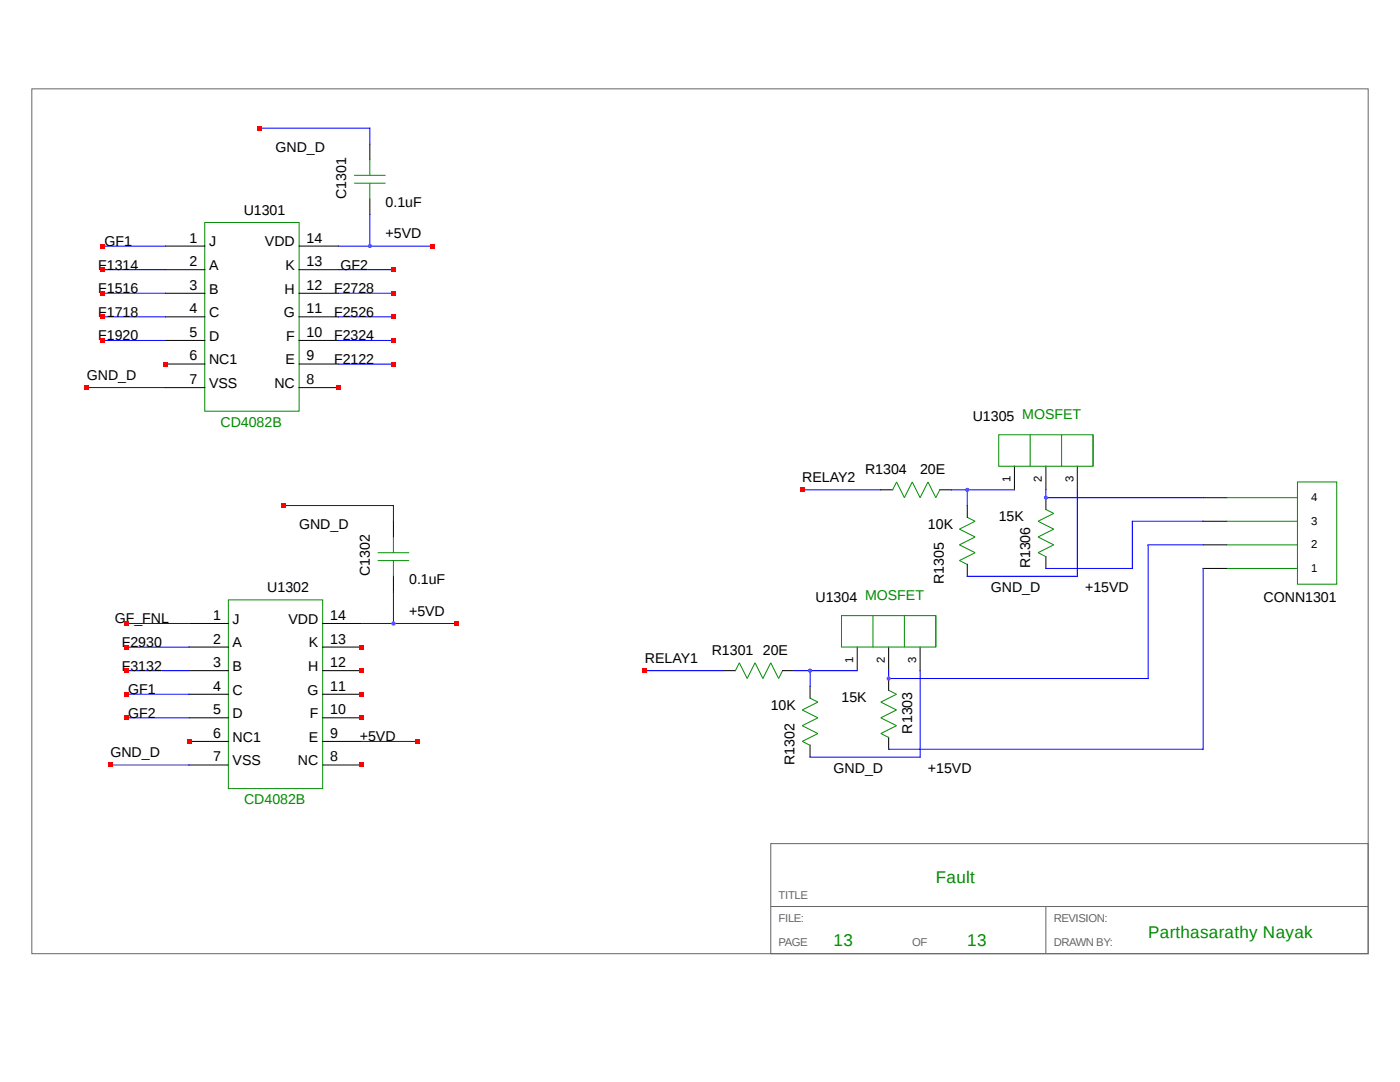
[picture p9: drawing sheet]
<svg xmlns="http://www.w3.org/2000/svg" width="279mm" height="216mm" viewBox="0 0 279 216" stroke-linecap="round" stroke-linejoin="round" font-family="sans-serif">
<path d="M6.3 17.7h266.7v172.6h-266.7zM153.8 168.3h119.2v22h-119.2zM153.8 180.9h119.2M208.7 180.9v9.4" fill="none" stroke="#666" stroke-width=".2"/>
<g fill="none" stroke="#008b00" stroke-width=".2">
<path d="M70.7 36.6h6.2M70.7 35h6.2M73.8 31.8v3.2M73.8 36.6v3.1M40.9 44.4h18.8v37.6h-18.8zM178.1 97.7l.8-1.5 1.6 3.1 1.6-3.1 1.5 3.1 1.6-3.1 1.6 3.1 .7-1.6M199.3 86.8h18.8v6.2h-18.8zM205.6 86.8v6.2M211.9 86.8v6.2M218.1 86.8v6.2M244.8 99.3h14.1M258.9 96.2h7.9v20.4h-7.9z"/>
<path d="M45.6 119.7h18.8v37.7h-18.8zM75.4 111.9h6.3M75.4 110.3h6.3M78.5 107.2v3.1M78.5 111.9v3.1M193 103.2l1.6 .8-3.1 1.6 3.1 1.6-3.1 1.5 3.1 1.6-3.1 1.6 1.5 .7M207.2 110.3l1.5 .8M208.7 101.7l1.6 .7-3.1 1.6 3.1 1.6-3.1 1.6 3.1 1.5-3.1 1.6M244.8 108.7h14.1M244.8 104h14.1M244.8 113.4h14.1M147.5 132.3l1.6 3.1 1.6-3.1 1.6 3.1 1.5-3.1 1.6 3.1 .8-1.6"/>
<path d="M147.6 132.3l-.8 1.5M161.7 139.3l1.5 .8-3.1 1.6 3.1 1.5-3.1 1.6 3.1 1.6-3.1 1.5 1.6 .8M167.9 122.8h18.9v6.3h-18.9zM174.2 122.8v6.3M177.4 137.7l1.5 .8-3.1 1.6 3.1 1.6-3.1 1.5 3.1 1.6-3.1 1.6M180.5 122.8v6.3M186.8 122.8v6.3M175.8 146.4l1.6 .8"/>
</g>
<g fill="none" stroke="#000" stroke-width=".2">
<path d="M73.8 28.7v3.1M73.8 39.7v3.1M33 49.1h7.9M33 53.8h7.9M33 58.5h7.9M59.7 49.1h7.8M59.7 53.8h7.8M59.7 58.5h7.8M33 63.2h7.9M33 67.9h7.9M33 72.6h7.9M33 77.3h7.9"/>
<path d="M59.7 63.2h7.8M59.7 67.9h7.8M59.7 72.6h7.8M59.7 77.3h7.8M175.8 97.7h2.4M187.5 97.7h2.4M202.5 93v4.7M208.7 93v4.7M208.7 99.3v2.4M215 93v4.7M240.1 99.3h4.7M78.5 104v3.2"/>
<path d="M78.5 115v3.1M193 100.9v2.3M193 112.6v2.4M208.7 111v2.4M240.1 104h4.7M240.1 108.7h4.7M240.1 113.4h4.7M37.7 124.4h7.9M37.7 129.1h7.9M37.7 133.8h7.9M37.7 138.5h7.9M64.4 124.4h7.8"/>
<path d="M64.4 129.1h7.8M64.4 133.8h7.8M64.4 138.5h7.8M144.4 133.8h2.4M156.2 133.8h2.3M161.7 137v2.3M171.1 129.1v4.7M177.4 129.1v4.7M177.4 135.4v2.3M183.6 129.1v4.7M37.7 143.2h7.9M37.7 147.9h7.9"/>
<path d="M37.7 152.6h7.9M64.4 143.2h7.8M64.4 147.9h7.8M64.4 152.6h7.8M161.7 148.7v2.4M177.4 147.1v2.4"/>
</g>
<g fill="none" stroke="#00f" stroke-width=".2">
<path d="M51.8 25.6h22v3.1M20.5 49.1h12.5M20.5 53.8h12.5M20.5 58.5h12.5M67.5 49.1h18.9M67.5 53.8h11M67.5 58.5h11M73.8 42.8v6.3M17.3 77.3h15.7M20.5 63.2h12.5M20.5 67.9h12.5M67.5 63.2h11"/>
<path d="M67.5 67.9h11M67.5 72.6h11M160.1 97.7h15.7M189.9 97.7h12.6M193 97.7v3.2M208.7 97.7v1.6h31.4M215 97.7v17.3h-22M56.6 100.9h21.9v3.1M78.5 118.1v6.3M240.1 113.4v36.1h-62.7M240.1 108.7h-11v26.7h-51.7v-1.6M240.1 104h-14.1v9.4h-17.3"/>
<path d="M25.2 124.4h12.5M25.2 133.8h12.5M25.2 129.1h12.5M25.2 138.5h12.5M72.2 124.4h18.9M128.7 133.8h15.7M158.5 133.8h12.6M161.7 133.8v3.2M183.6 133.8v17.3h-21.9M22 152.6h15.7M25.2 143.2h12.5M72.2 147.9h11"/>
</g>
<g fill="#f00">
<path d="M32.5 72.2h1v.9h-1z"/>
<path d="M67.1 76.9h.9v.9h-.9z"/>
<path d="M16.9 76.9h.9v.9h-.9z"/>
</g>
<circle cx="73.8" cy="49.1" r=".4" fill="#a020f0"/>
<path d="M85.9 48.6h.9v1h-.9z" fill="#f00"/>
<circle cx="73.8" cy="49.1" r=".4" fill="#a020f0"/>
<g fill="#f00">
<path d="M51.4 25.1h.9v.9h-.9z"/>
<path d="M37.3 147.5h.9v.9h-.9z"/>
<path d="M71.8 152.2h.9v.9h-.9z"/>
<path d="M71.8 142.8h.9v.9h-.9z"/>
<path d="M71.8 138.1h.9v.9h-.9z"/>
<path d="M71.8 133.3h.9v1h-.9z"/>
<path d="M71.8 128.6h.9v1h-.9z"/>
<path d="M21.6 152.2h.9v.9h-.9z"/>
</g>
<circle cx="78.5" cy="124.4" r=".4" fill="#a020f0"/>
<path d="M90.6 123.9h.9v1h-.9z" fill="#f00"/>
<circle cx="78.5" cy="124.4" r=".4" fill="#a020f0"/>
<path d="M56.1 100.4h.9v.9h-.9z" fill="#f00"/>
<circle cx="161.7" cy="133.8" r=".4" fill="#a020f0"/>
<path d="M128.2 133.3h1v1h-1z" fill="#f00"/>
<g fill="#a020f0">
<circle cx="161.7" cy="133.8" r=".4"/>
<circle cx="177.3" cy="135.4" r=".4"/>
<circle cx="193" cy="97.7" r=".4"/>
</g>
<path d="M159.6 97.3h1v.9h-1z" fill="#f00"/>
<g fill="#a020f0">
<circle cx="193" cy="97.7" r=".4"/>
<circle cx="208.7" cy="99.3" r=".4"/>
</g>
<g fill="#f00">
<path d="M20 48.6h.9v1h-.9z"/>
<path d="M20 53.3h.9v1h-.9z"/>
<path d="M20 58h.9v1h-.9z"/>
<path d="M20 62.8h.9v.9h-.9z"/>
<path d="M20 67.5h.9v.9h-.9z"/>
<path d="M78 53.3h1v1h-1z"/>
<path d="M78 58h1v1h-1z"/>
<path d="M78 62.8h1v.9h-1z"/>
<path d="M78 67.5h1v.9h-1z"/>
<path d="M78 72.2h1v.9h-1z"/>
<path d="M24.7 123.9h.9v1h-.9z"/>
<path d="M24.7 128.6h.9v1h-.9z"/>
<path d="M24.7 133.3h.9v1h-.9z"/>
<path d="M24.7 138.1h.9v.9h-.9z"/>
<path d="M24.7 142.8h.9v.9h-.9z"/>
<path d="M82.8 147.5h.9v.9h-.9z"/>
</g>
<g font-size="3.4" fill="#008b00">
<text x="186.8" y="176.2">Fault</text>
<text x="166.4" y="188.8">13</text>
<text x="193" y="188.8">13</text>
<text x="229.1" y="187.2">Parthasarathy Nayak</text>
</g>
<g font-size="2.8">
<text x="55" y="30.3">GND_D</text>
<text x="69.1" y="39.7" transform="rotate(-90 69.1 39.7)">C1301</text>
<text x="76.9" y="41.3">0.1uF</text>
<text x="48.6" y="42.8">U1301</text>
<text x="76.9" y="47.5">+5VD</text>
<text x="19.6" y="53.8">F1314</text>
<text x="20.9" y="49.1">GF1</text>
<text x="37.8" y="48.4">1</text>
<text x="37.8" y="53.1">2</text>
<text x="41.7" y="49.2">J</text>
<text x="41.7" y="53.9">A</text>
<text x="52.9" y="49.2">VDD</text>
<text x="56.9" y="53.9">K</text>
<text x="61.2" y="53.1">13</text>
<text x="61.2" y="48.4">14</text>
<text x="67.9" y="53.8">GF2</text>
<text x="19.6" y="58.5">F1516</text>
<text x="37.8" y="57.8">3</text>
<text x="41.7" y="58.6">B</text>
<text x="56.8" y="58.6">H</text>
<text x="61.2" y="57.8">12</text>
<text x="66.7" y="58.5">F2728</text>
<text x="19.6" y="63.2">F1718</text>
<text x="37.8" y="62.5">4</text>
<text x="41.7" y="63.3">C</text>
<text x="56.6" y="63.3">G</text>
<text x="61.2" y="62.5">11</text>
<text x="66.7" y="63.2">F2526</text>
<text x="19.6" y="67.9">F1920</text>
<text x="37.8" y="67.2">5</text>
<text x="37.8" y="71.9">6</text>
<text x="41.7" y="68">D</text>
<text x="57.1" y="68">F</text>
<text x="61.2" y="71.9">9</text>
<text x="61.2" y="67.2">10</text>
<text x="66.7" y="67.9">F2324</text>
<text x="17.3" y="75.8">GND_D</text>
<text x="37.8" y="76.6">7</text>
<text x="41.7" y="72.7">NC1</text>
<text x="41.7" y="77.4">VSS</text>
<text x="54.8" y="77.4">NC</text>
<text x="56.9" y="72.7">E</text>
<text x="61.2" y="76.6">8</text>
<text x="66.7" y="72.6">F2122</text>
<text x="194.1" y="84">U1305 MOSFET</text>
<text x="172.6" y="94.6">R1304</text>
<text x="183.6" y="94.6">20E</text>
<text x="160.1" y="96.2">RELAY2</text>
<text x="59.7" y="105.6">GND_D</text>
<text x="185.2" y="105.6">10K</text>
<text x="199.3" y="104">15K</text>
<text x="205.6" y="113.4" transform="rotate(-90 205.6 113.4)">R1306</text>
<text x="53.3" y="118.1">U1302</text>
<text x="73.8" y="115" transform="rotate(-90 73.8 115)">C1302</text>
<text x="81.7" y="116.6">0.1uF</text>
<text x="188.3" y="116.6" transform="rotate(-90 188.3 116.6)">R1305</text>
<text x="197.7" y="118.1">GND_D</text>
<text x="216.6" y="118.1">+15VD</text>
<text x="22.9" y="124.4">GF_FNL</text>
<text x="42.5" y="123.7">1</text>
<text x="46.4" y="124.5">J</text>
<text x="57.6" y="124.5">VDD</text>
<text x="65.9" y="123.7">14</text>
<text x="81.7" y="122.8">+5VD</text>
<text x="162.8" y="120.1">U1304 MOSFET</text>
<text x="252.2" y="120.1">CONN1301</text>
<text x="24.3" y="129.1">F2930</text>
<text x="42.5" y="128.4">2</text>
<text x="46.4" y="129.2">A</text>
<text x="61.7" y="129.2">K</text>
<text x="65.9" y="128.4">13</text>
<text x="142.1" y="130.7">R1301 20E</text>
<text x="24.3" y="133.8">F3132</text>
<text x="42.5" y="133.1">3</text>
<text x="42.5" y="137.8">4</text>
<text x="46.4" y="133.9">B</text>
<text x="61.5" y="133.9">H</text>
<text x="65.9" y="137.8">11</text>
<text x="65.9" y="133.1">12</text>
<text x="128.7" y="132.3">RELAY1</text>
<text x="25.6" y="138.5">GF1</text>
<text x="25.6" y="143.2">GF2</text>
<text x="42.5" y="142.5">5</text>
<text x="46.4" y="138.6">C</text>
<text x="46.4" y="143.3">D</text>
<text x="61.3" y="138.6">G</text>
<text x="61.8" y="143.3">F</text>
<text x="65.9" y="142.5">10</text>
<text x="153.8" y="141.7">10K</text>
<text x="167.9" y="140.1">15K</text>
<text x="42.5" y="147.2">6</text>
<text x="46.4" y="148">NC1</text>
<text x="61.7" y="148">E</text>
<text x="65.9" y="147.2">9</text>
<text x="71.8" y="147.9">+5VD</text>
<text x="182.1" y="146.4" transform="rotate(-90 182.1 146.4)">R1303</text>
<text x="22" y="151.1">GND_D</text>
<text x="42.5" y="151.9">7</text>
<text x="46.4" y="152.7">VSS</text>
<text x="59.5" y="152.7">NC</text>
<text x="65.9" y="151.9">8</text>
<text x="158.5" y="152.6" transform="rotate(-90 158.5 152.6)">R1302</text>
<text x="166.4" y="154.2">GND_D</text>
<text x="185.2" y="154.2">+15VD</text>
</g>
<g font-size="2.8" fill="#008b00">
<text x="44" y="85.2">CD4082B</text>
<text x="48.7" y="160.5">CD4082B</text>
</g>
<g font-size="2.3">
<text x="201.7" y="96.2" transform="rotate(-90 201.7 96.2)">1</text>
<text x="207.9" y="96.2" transform="rotate(-90 207.9 96.2)">2</text>
<text x="214.2" y="96.2" transform="rotate(-90 214.2 96.2)">3</text>
<text x="261.7" y="100">4</text>
<text x="261.7" y="104.7">3</text>
<text x="261.7" y="109.4">2</text>
<text x="261.7" y="114.1">1</text>
<text x="170.3" y="132.3" transform="rotate(-90 170.3 132.3)">1</text>
<text x="176.6" y="132.3" transform="rotate(-90 176.6 132.3)">2</text>
<text x="182.8" y="132.3" transform="rotate(-90 182.8 132.3)">3</text>
</g>
<g font-size="2.3" fill="#666">
<text x="155.4" y="179.3">TITLE</text>
<text x="155.4" y="184">FILE:</text>
<text x="210.3" y="184">REVISION:</text>
<text x="155.4" y="188.7">PAGE</text>
<text x="182" y="188.7">OF</text>
<text x="210.3" y="188.7">DRAWN BY:</text>
</g>
</svg>
